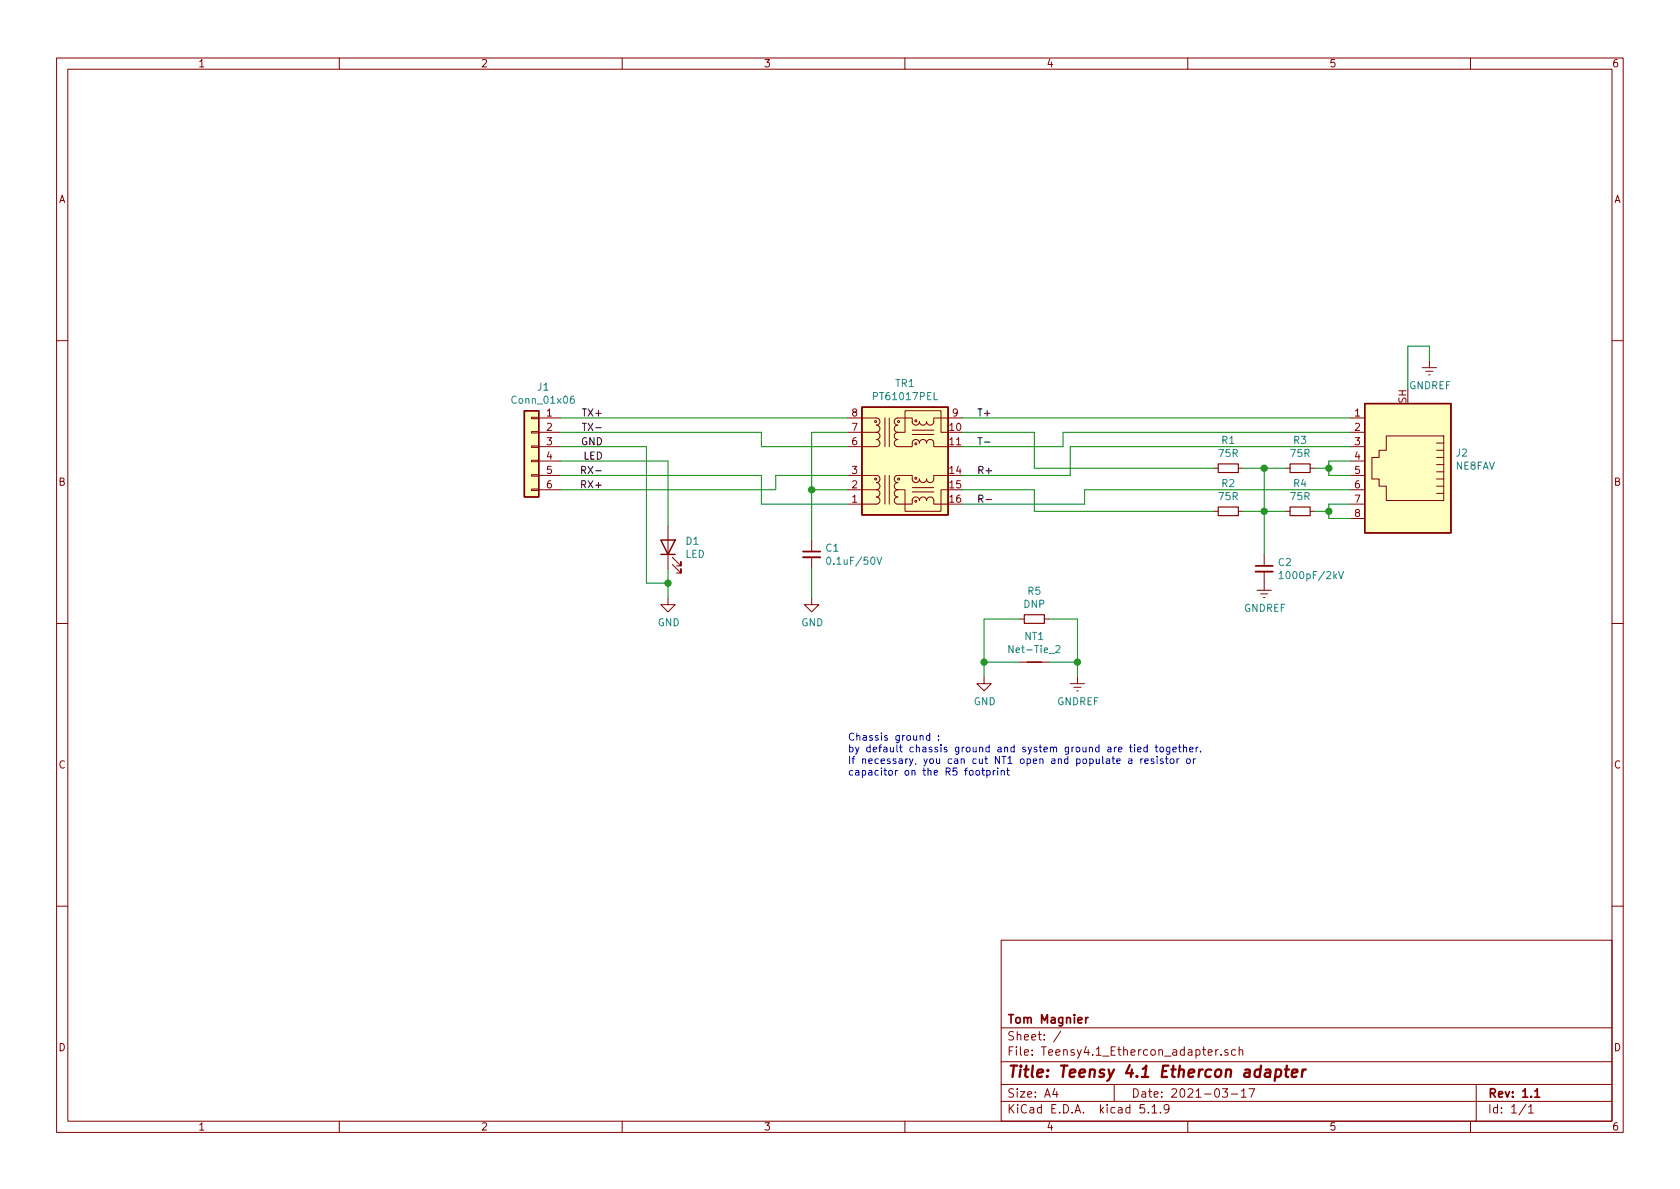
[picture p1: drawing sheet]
EESchema Schematic File Version 4
EELAYER 30 0
EELAYER END
$Descr A4 11693 8268
encoding utf-8
Sheet 1 1
Title "Teensy 4.1 Ethercon adapter"
Date "2021-03-17"
Rev "1.1"
Comp "Tom Magnier"
Comment1 ""
Comment2 ""
Comment3 ""
Comment4 ""
$EndDescr
$Comp
L Connector_Generic:Conn_01x06 J1
U 1 1
P 3700 3100
F 0 "J1" H 3618 3517 50  0000 C CNN
F 1 "Conn_01x06" H 3618 3426 50  0000 C CNN
F 2 "Connector_PinHeader_2.00mm:PinHeader_2x03_P2.00mm_Vertical" H 3700 3100 50  0001 C CNN
F 3 "~" H 3700 3100 50  0001 C CNN
	1    3700 3100
	-1   0    0    -1  
$EndComp
$Comp
L Device:C_Small C1
U 1 1
P 5650 3850
F 0 "C1" H 5742 3896 50  0000 L CNN
F 1 "0.1uF/50V" H 5742 3805 50  0000 L CNN
F 2 "Capacitor_SMD:C_0805_2012Metric" H 5650 3850 50  0001 C CNN
F 3 "~" H 5650 3850 50  0001 C CNN
	1    5650 3850
	1    0    0    -1  
$EndComp
$Comp
L Connector:RJ45_Shielded J2
U 1 1
P 9800 3200
F 0 "J2" H 9470 3147 50  0000 R CNN
F 1 "NE8FAV" H 9470 3238 50  0000 R CNN
F 2 "tom_kicad_lib:Neutrik_EtherCON_NE8FAV_1x8P_GND_Female_Vertical" V 9800 3225 50  0001 C CNN
F 3 "~" V 9800 3225 50  0001 C CNN
	1    9800 3200
	-1   0    0    1   
$EndComp
Text Label 4200 2900 2    50   ~ 0
TX+
Text Label 4200 3000 2    50   ~ 0
TX-
Text Label 4200 3100 2    50   ~ 0
GND
Text Label 4200 3200 2    50   ~ 0
LED
Text Label 4200 3300 2    50   ~ 0
RX-
Text Label 4200 3400 2    50   ~ 0
RX+
$Comp
L Device:LED D1
U 1 1
P 4650 3800
F 0 "D1" V 4689 3682 50  0000 R CNN
F 1 "LED" V 4598 3682 50  0000 R CNN
F 2 "LED_SMD:LED_1206_3216Metric" H 4650 3800 50  0001 C CNN
F 3 "~" H 4650 3800 50  0001 C CNN
	1    4650 3800
	0    -1   -1   0   
$EndComp
Wire Wire Line
	4650 3200 4650 3650
Wire Wire Line
	3900 3200 4650 3200
Wire Wire Line
	4500 3100 4500 4050
Wire Wire Line
	4500 4050 4650 4050
Wire Wire Line
	4650 4050 4650 3950
Wire Wire Line
	3900 3100 4500 3100
$Comp
L power:GND #PWR0101
U 1 1
P 4650 4150
F 0 "#PWR0101" H 4650 3900 50  0001 C CNN
F 1 "GND" H 4655 3977 50  0000 C CNN
F 2 "" H 4650 4150 50  0001 C CNN
F 3 "" H 4650 4150 50  0001 C CNN
	1    4650 4150
	1    0    0    -1  
$EndComp
Wire Wire Line
	4650 4150 4650 4050
Connection ~ 4650 4050
Wire Wire Line
	3900 2900 5900 2900
Wire Wire Line
	5300 3000 5300 3100
Wire Wire Line
	5300 3100 5900 3100
Wire Wire Line
	3900 3000 5300 3000
Wire Wire Line
	5900 3000 5650 3000
Wire Wire Line
	5650 3000 5650 3400
Wire Wire Line
	5300 3300 5300 3500
Wire Wire Line
	5300 3500 5900 3500
Wire Wire Line
	3900 3300 5300 3300
Wire Wire Line
	5400 3400 5400 3300
Wire Wire Line
	5400 3300 5900 3300
Wire Wire Line
	3900 3400 5400 3400
Wire Wire Line
	5900 3400 5650 3400
Connection ~ 5650 3400
Wire Wire Line
	5650 3400 5650 3750
$Comp
L power:GND #PWR0102
U 1 1
P 5650 4150
F 0 "#PWR0102" H 5650 3900 50  0001 C CNN
F 1 "GND" H 5655 3977 50  0000 C CNN
F 2 "" H 5650 4150 50  0001 C CNN
F 3 "" H 5650 4150 50  0001 C CNN
	1    5650 4150
	1    0    0    -1  
$EndComp
Wire Wire Line
	5650 4150 5650 3950
Wire Wire Line
	6700 3100 7400 3100
Wire Wire Line
	6700 3300 7450 3300
Wire Wire Line
	6700 2900 9400 2900
Wire Wire Line
	9400 3000 7400 3000
Wire Wire Line
	7400 3000 7400 3100
Wire Wire Line
	9400 3100 7450 3100
Wire Wire Line
	7450 3100 7450 3300
Wire Wire Line
	6700 3500 7550 3500
Wire Wire Line
	7550 3500 7550 3400
Wire Wire Line
	7550 3400 9400 3400
$Comp
L Device:R_Small R3
U 1 1
P 9050 3250
F 0 "R3" V 8854 3250 50  0000 C CNN
F 1 "75R" V 8945 3250 50  0000 C CNN
F 2 "Resistor_SMD:R_0805_2012Metric" H 9050 3250 50  0001 C CNN
F 3 "~" H 9050 3250 50  0001 C CNN
	1    9050 3250
	0    1    1    0   
$EndComp
Wire Wire Line
	9400 3200 9250 3200
Wire Wire Line
	9250 3200 9250 3250
Wire Wire Line
	9250 3250 9150 3250
Wire Wire Line
	9250 3250 9250 3300
Wire Wire Line
	9250 3300 9400 3300
Connection ~ 9250 3250
$Comp
L Device:R_Small R4
U 1 1
P 9050 3550
F 0 "R4" V 8854 3550 50  0000 C CNN
F 1 "75R" V 8945 3550 50  0000 C CNN
F 2 "Resistor_SMD:R_0805_2012Metric" H 9050 3550 50  0001 C CNN
F 3 "~" H 9050 3550 50  0001 C CNN
	1    9050 3550
	0    1    1    0   
$EndComp
Wire Wire Line
	9400 3500 9250 3500
Wire Wire Line
	9250 3500 9250 3550
Wire Wire Line
	9250 3550 9150 3550
Wire Wire Line
	9250 3550 9250 3600
Wire Wire Line
	9250 3600 9400 3600
Connection ~ 9250 3550
$Comp
L Device:R_Small R1
U 1 1
P 8550 3250
F 0 "R1" V 8354 3250 50  0000 C CNN
F 1 "75R" V 8445 3250 50  0000 C CNN
F 2 "Resistor_SMD:R_0805_2012Metric" H 8550 3250 50  0001 C CNN
F 3 "~" H 8550 3250 50  0001 C CNN
	1    8550 3250
	0    1    1    0   
$EndComp
$Comp
L Device:R_Small R2
U 1 1
P 8550 3550
F 0 "R2" V 8354 3550 50  0000 C CNN
F 1 "75R" V 8445 3550 50  0000 C CNN
F 2 "Resistor_SMD:R_0805_2012Metric" H 8550 3550 50  0001 C CNN
F 3 "~" H 8550 3550 50  0001 C CNN
	1    8550 3550
	0    1    1    0   
$EndComp
Wire Wire Line
	6700 3000 7200 3000
Wire Wire Line
	7200 3000 7200 3250
Wire Wire Line
	7200 3250 8450 3250
Wire Wire Line
	6700 3400 7200 3400
Wire Wire Line
	7200 3400 7200 3550
Wire Wire Line
	7200 3550 8450 3550
Wire Wire Line
	8650 3250 8800 3250
Wire Wire Line
	8650 3550 8800 3550
Wire Wire Line
	8800 3250 8800 3550
Connection ~ 8800 3250
Wire Wire Line
	8800 3250 8950 3250
Connection ~ 8800 3550
Wire Wire Line
	8800 3550 8950 3550
$Comp
L Device:C_Small C2
U 1 1
P 8800 3950
F 0 "C2" H 8892 3996 50  0000 L CNN
F 1 "1000pF/2kV" H 8892 3905 50  0000 L CNN
F 2 "Capacitor_SMD:C_0805_2012Metric" H 8800 3950 50  0001 C CNN
F 3 "~" H 8800 3950 50  0001 C CNN
	1    8800 3950
	1    0    0    -1  
$EndComp
Wire Wire Line
	8800 3550 8800 3850
Wire Wire Line
	9950 2500 9950 2400
Wire Wire Line
	9950 2400 9800 2400
Wire Wire Line
	9800 2400 9800 2700
Text Label 6800 2900 0    50   ~ 0
T+
Text Label 6800 3100 0    50   ~ 0
T-
Text Label 6800 3300 0    50   ~ 0
R+
Text Label 6800 3500 0    50   ~ 0
R-
$Comp
L Transformer:PT61017PEL TR1
U 1 1
P 6300 3200
F 0 "TR1" H 6300 3742 50  0000 C CNN
F 1 "PT61017PEL" H 6300 3651 50  0000 C CNN
F 2 "Transformer_SMD:Transformer_Ethernet_Bourns_PT61017PEL" H 6300 2700 50  0001 C CNN
F 3 "https://www.bourns.com/docs/Product-Datasheets/PT61017PEL.pdf" H 5600 3550 50  0001 C CNN
	1    6300 3200
	1    0    0    -1  
$EndComp
$Comp
L power:GNDREF #PWR03
U 1 1
P 8800 4050
F 0 "#PWR03" H 8800 3800 50  0001 C CNN
F 1 "GNDREF" H 8805 3877 50  0000 C CNN
F 2 "" H 8800 4050 50  0001 C CNN
F 3 "" H 8800 4050 50  0001 C CNN
	1    8800 4050
	1    0    0    -1  
$EndComp
$Comp
L power:GNDREF #PWR04
U 1 1
P 9950 2500
F 0 "#PWR04" H 9950 2250 50  0001 C CNN
F 1 "GNDREF" H 9955 2327 50  0000 C CNN
F 2 "" H 9950 2500 50  0001 C CNN
F 3 "" H 9950 2500 50  0001 C CNN
	1    9950 2500
	1    0    0    -1  
$EndComp
$Comp
L Device:R_Small R5
U 1 1
P 7200 4300
F 0 "R5" V 7004 4300 50  0000 C CNN
F 1 "DNP" V 7095 4300 50  0000 C CNN
F 2 "Resistor_SMD:R_0805_2012Metric" H 7200 4300 50  0001 C CNN
F 3 "~" H 7200 4300 50  0001 C CNN
	1    7200 4300
	0    1    1    0   
$EndComp
$Comp
L Device:Net-Tie_2 NT1
U 1 1
P 7200 4600
F 0 "NT1" H 7200 4781 50  0000 C CNN
F 1 "Net-Tie_2" H 7200 4690 50  0000 C CNN
F 2 "NetTie:NetTie-2_SMD_Pad0.5mm" H 7200 4600 50  0001 C CNN
F 3 "~" H 7200 4600 50  0001 C CNN
	1    7200 4600
	1    0    0    -1  
$EndComp
$Comp
L power:GNDREF #PWR02
U 1 1
P 7500 4700
F 0 "#PWR02" H 7500 4450 50  0001 C CNN
F 1 "GNDREF" H 7505 4527 50  0000 C CNN
F 2 "" H 7500 4700 50  0001 C CNN
F 3 "" H 7500 4700 50  0001 C CNN
	1    7500 4700
	1    0    0    -1  
$EndComp
Wire Wire Line
	7500 4700 7500 4600
Wire Wire Line
	7500 4600 7300 4600
Wire Wire Line
	7500 4600 7500 4300
Wire Wire Line
	7500 4300 7300 4300
Connection ~ 7500 4600
$Comp
L power:GND #PWR01
U 1 1
P 6850 4700
F 0 "#PWR01" H 6850 4450 50  0001 C CNN
F 1 "GND" H 6855 4527 50  0000 C CNN
F 2 "" H 6850 4700 50  0001 C CNN
F 3 "" H 6850 4700 50  0001 C CNN
	1    6850 4700
	1    0    0    -1  
$EndComp
Wire Wire Line
	6850 4700 6850 4600
Wire Wire Line
	6850 4600 7100 4600
Wire Wire Line
	6850 4600 6850 4300
Wire Wire Line
	6850 4300 7100 4300
Connection ~ 6850 4600
Text Notes 5900 5400 0    50   ~ 0
Chassis ground :\nby default chassis ground and system ground are tied together.\nIf necessary, you can cut NT1 open and populate a resistor or \ncapacitor on the R5 footprint
$EndSCHEMATC
